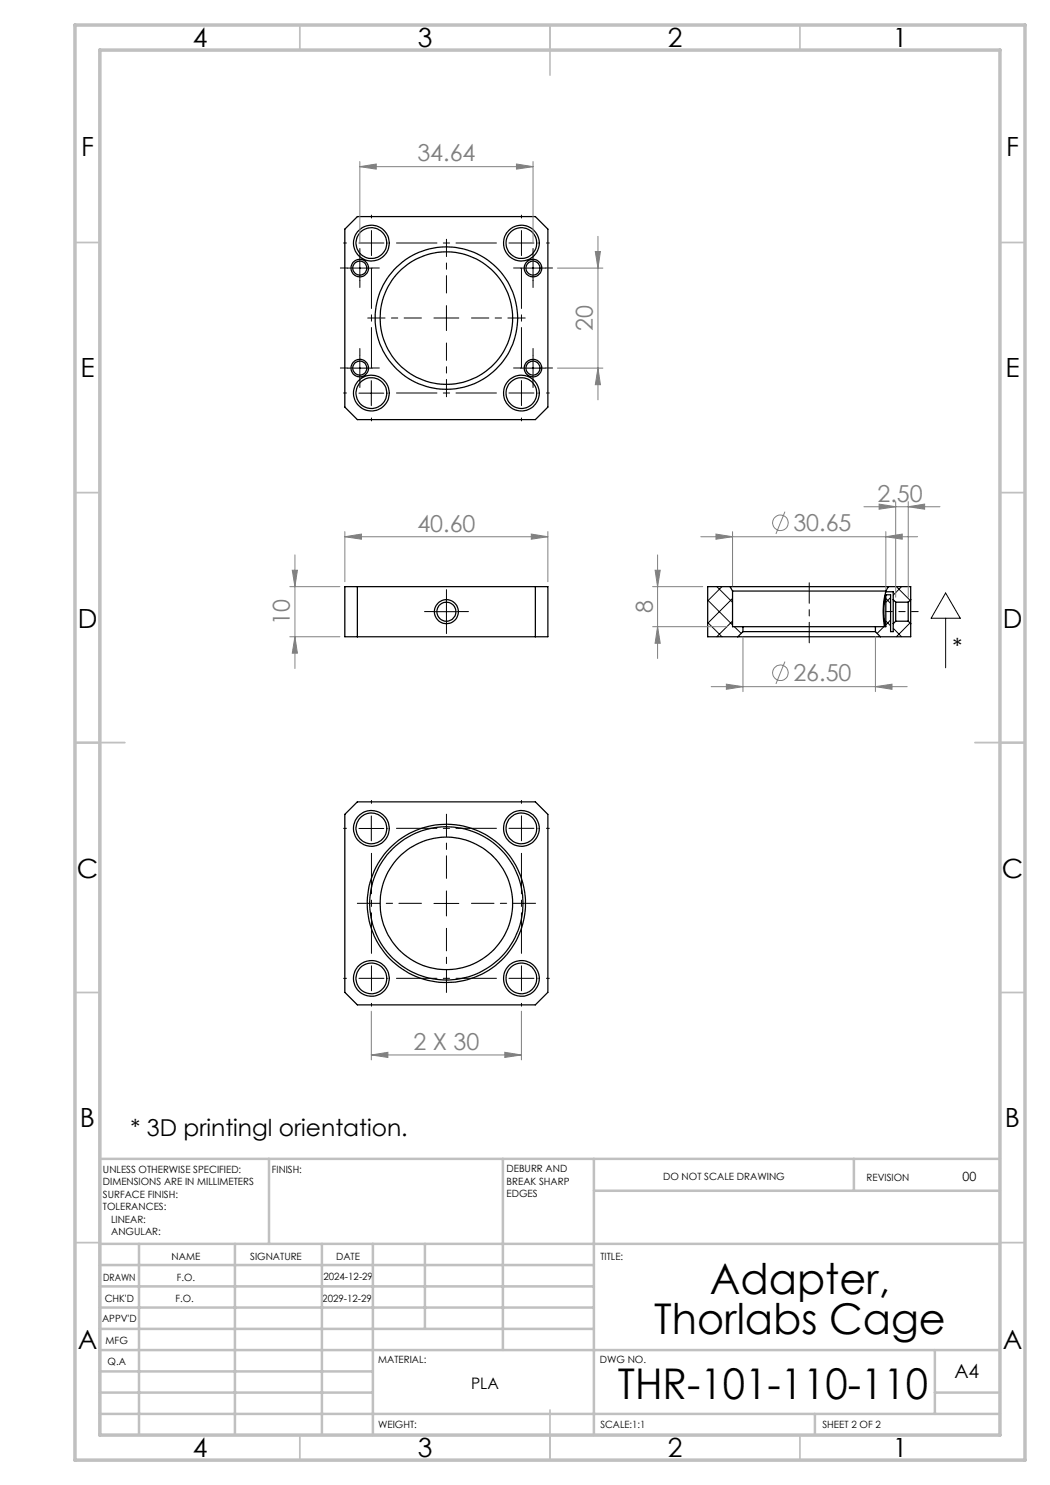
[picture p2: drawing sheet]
<svg xmlns="http://www.w3.org/2000/svg" width="210mm" height="297mm" viewBox="0 0 210 297" stroke-linecap="round" stroke-linejoin="round" font-family="sans-serif">
<g fill="none" stroke="#000" stroke-width=".25">
<path d="M71.5 43.3h35.6l2.5 2.5v35.6l-2.5 2.5h-35.6l-2.5-2.5v-35.6zM69 117.3h40.6v10h-40.6zM71.5 117.3v10M107.1 117.3v10M146 117.3h31.7M146 117.3h-4.5v10h6.1M146 117.3l.5 .9M146.5 118.2h30.7M146.5 118.2v7.1h2.1M177.2 118.4l-.1 .1a16.2 16.2 0 0 0-.2 6.7M177.2 119a18.3 18.3 0 0 0-.2 6.2h-.1M177.2 118.2v.2"/>
<path d="M177.2 119v6.3h-2.1M177.2 119h.9v7.3h.5v-1.6M177.2 118.4h1.4v1.5M177.7 117.3h4.4v2.6M177.7 117.3l-.5 .9M178.6 119.9v4.8M178.6 119.9l.5 .5M182.1 119.9v4.8M182.1 119.9l-.5 .5M147.6 127.3h28.5M148.6 126.3h26.5M148.6 125.3h26.5"/>
<path d="M148.6 126.3l-1 1M148.6 125.3v1M175.1 126.3l1 1M175.1 125.3v1M176.9 125.2h.1M179.1 120.4v3.8M179.1 124.2l-.5 .5M179.1 124.2h2.5M179.1 120.4h2.5M181.6 120.4v3.8M181.6 124.2l.5 .5M182.1 124.7v2.6h-6"/>
<path d="M71.5 160.4h35.6l2.5 2.5v35.6l-2.5 2.5h-35.6l-2.5-2.5v-35.6z"/>
<circle cx="71.9" cy="53.6" r="1.75"/>
<circle cx="72" cy="53.6" r="1.39"/>
<circle cx="74.3" cy="48.6" r="3.6"/>
<circle cx="74.3" cy="48.6" r="3.1"/>
<circle cx="104.3" cy="48.6" r="3.6"/>
<circle cx="104.3" cy="48.6" r="3.1"/>
<circle cx="106.6" cy="53.6" r="1.75"/>
<circle cx="106.6" cy="53.6" r="1.39"/>
<circle cx="71.9" cy="73.6" r="1.75"/>
<circle cx="72" cy="73.6" r="1.39"/>
<circle cx="74.3" cy="78.6" r="3.6"/>
<circle cx="74.3" cy="78.6" r="3.1"/>
<circle cx="89.3" cy="63.6" r="13.3"/>
<circle cx="89.3" cy="63.6" r="14.3"/>
<circle cx="104.3" cy="78.6" r="3.6"/>
<circle cx="104.3" cy="78.6" r="3.1"/>
<circle cx="106.6" cy="73.6" r="1.75"/>
<circle cx="106.6" cy="73.6" r="1.39"/>
<circle cx="89.3" cy="122.3" r="1.89"/>
<circle cx="89.3" cy="122.3" r="2.4"/>
<circle cx="74.3" cy="165.7" r="3.1"/>
<circle cx="74.3" cy="165.7" r="3.6"/>
<circle cx="104.3" cy="165.7" r="3.1"/>
<circle cx="104.3" cy="165.7" r="3.6"/>
<circle cx="74.3" cy="195.7" r="3.6"/>
<circle cx="74.3" cy="195.7" r="3.1"/>
<circle cx="89.3" cy="180.7" r="15.8"/>
<circle cx="89.3" cy="180.7" r="15.3"/>
<circle cx="89.3" cy="180.7" r="13.2"/>
<circle cx="104.3" cy="195.7" r="3.6"/>
<circle cx="104.3" cy="195.7" r="3.1"/>
</g>
<g fill="none" stroke="#000" stroke-width=".2">
<path d="M69.5 53.6h5M72 51.1v5M104.1 53.6h5M106.6 51.1v5M69.5 73.6h5M71.8 78.6h5M72 71.1v5M74.3 76.1v5M86.8 63.6h5M89.3 61.1v5M104.1 73.6h5M106.6 71.1v5"/>
<path d="M89.3 119.8v5M143.4 117.3l3.1 3.2M144.4 117.3l-2.9 2.9M146.5 119.7l-5 5M177.2 119.7l.9 1M178.1 119.5l-.9 1M179.3 117.3l2.7 2.7M180.3 117.3l-1.7 1.7M189.1 118.6l3 5h-5.9zM86.8 122.3h5M141.5 124.5l2.9 2.8M141.5 120l5 5"/>
<path d="M146.5 124.2l-3.1 3.1M146.9 125.3l1.3 1.4M176.8 125.3l-1.4 1.4M177.2 124.2l.9 1M178.1 124l-.9 1M178.6 125.7l1.7 1.6M182 124.6l-2.7 2.7M189.1 123.6v10M71.8 165.7h5M74.3 163.2v5M89.3 178.2v5M86.8 180.7h5"/>
</g>
<g fill="none" stroke="#808080" stroke-width=".2">
<path d="M72 33.3l3.2-.5v1zM72 32.3v16.4M72 33.3h34.6M103.3 32.8l3.3 .5-3.3 .5zM106.6 32.3v16.4M111.5 53.6h9.1M119.1 50.3h1l-.5 3.3zM119.6 47.3v32.7M111.5 73.6h9.1M119.6 73.6l.5 3.3h-1zM58 117.3h10M58.5 114h1l-.5 3.3z"/>
<path d="M59 111v22.7M69 107.3l3.3-.5v1zM69 106.3v10M69 107.3h40.6M106.3 106.8l3.3 .5-3.3 .5zM109.6 106.3v10M130.5 117.3h10M131 114h1l-.5 3.3zM131.5 111v20.7M140.2 107.3h43.3M143.2 106.8l3.3 .5-3.3 .5zM146.5 106.3v10.9"/>
<path d="M157 102.3l-1.8 4.5M172.8 101.3h15.2M175.8 100.8l3.3 .5-3.3 .5zM177.2 107.3l3.2-.5v1zM177.2 106.3v11.6M179.1 100.3v19.1M181.6 101.3l3.3-.5v1zM181.6 100.3v19.1M58 127.3h10M59 127.3l.5 3.3h-1zM130.5 125.3h15M131.5 125.3l.5 3.4h-1z"/>
<path d="M142.2 137.3h39.2M145.3 136.8l3.3 .5-3.3 .6zM148.6 127.3v11M157 132.3l-1.8 4.5M175.1 137.3l3.3-.5v1.1zM175.1 127.3v11M74.3 211l3.3-.5v1zM74.3 202.2v9.8M74.3 211h30M101 210.5l3.3 .5-3.3 .5zM104.3 202.2v9.8"/>
<circle cx="156.1" cy="104.6" r="1.55"/>
<circle cx="156.1" cy="134.6" r="1.56"/>
</g>
<g fill="none" stroke="#000" stroke-width=".2" stroke-dasharray="15.2 1.3 1.3 1.3">
<path d="M69.3 48.6h-.6M69.5 53.6h-1.4M72 51.1v-1.4M72 56.1v1.4M74.3 48.6v-2.5M74.3 48.6h-2.5M74.3 48.6v2.5M74.3 48.6h2.5M74.3 43.6v-.6M74.5 53.6h1.4M104.1 53.6h-1.4M104.3 48.6v-2.5"/>
<path d="M104.3 48.6h-2.5M104.3 48.6v2.5M104.3 48.6h2.5M104.3 43.6v-.6M106.6 51.1v-1.4M106.6 56.1v1.4M109.1 53.6h1.4M109.3 48.6h.6M69.3 78.6h-.6M69.5 73.6h-1.4M72 71.1v-1.4M72 76.1v1.4"/>
<path d="M74.5 73.6h1.4M104.1 73.6h-1.4M104.3 78.6v-2.5M104.3 78.6h-2.5M104.3 78.6v2.5M104.3 78.6h2.5M106.6 71.1v-1.4M106.6 76.1v1.4M109.1 73.6h1.4M109.3 78.6h.6M74.3 83.6v.6M104.3 83.6v.6"/>
<path d="M89.3 119.8v-1.9M86.8 122.3h-1.9M89.3 124.8v1.9M91.8 122.3h1.9M69.3 165.7h-.6M74.3 160.7v-.6M104.3 165.7v-2.5M104.3 165.7h-2.5M104.3 165.7v2.5M104.3 165.7h2.5M104.3 160.7v-.6M109.3 165.7h.6"/>
<path d="M69.3 195.7h-.6M74.3 195.7v-2.5M74.3 195.7h-2.5M74.3 195.7v2.5M74.3 195.7h2.5M104.3 195.7v-2.5M104.3 195.7h-2.5M104.3 195.7v2.5M104.3 195.7h2.5M109.3 195.7h.6M74.3 200.7v.5M104.3 200.7v.5"/>
</g>
<path d="M79.3 48.6h20M74.3 73.6v-20M79.3 78.6h20M104.3 73.6v-20M79.3 165.7h20M74.3 190.7v-20M79.3 195.7h20M104.3 190.7v-20" fill="none" stroke="#000" stroke-width=".2" stroke-dasharray="15.2 1.3 1.3 1.3" stroke-dashoffset="7.1"/>
<path d="M89.3 58.6v-10.7M84.3 63.6h-10.8M89.3 68.6v10.8M94.3 63.6h10.7" fill="none" stroke="#000" stroke-width=".2" stroke-dasharray="15.2 1.3 1.3 1.3" stroke-dashoffset="11.8"/>
<path d="M89.3 175.7v-12.9M84.3 180.7h-12.8M89.3 185.7v12.8M94.3 180.7h12.8" fill="none" stroke="#000" stroke-width=".2" stroke-dasharray="15.2 1.3 1.3 1.3" stroke-dashoffset="10.7"/>
<path d="M183.6 122.3h-6.5" fill="none" stroke="#000" stroke-width=".2" stroke-dasharray="15.2 1.3 1.3 1.3" stroke-dashoffset="13.9"/>
<path d="M161.8 116.6v12" fill="none" stroke="#000" stroke-width=".2" stroke-dasharray="15.2 1.3 1.3 1.3" stroke-dashoffset="11.1"/>
<g fill="none" stroke="#c0c0c0" stroke-width=".35">
<path d="M60 5v5M110 5v10M160 5v5M15 48.5h5M200 48.5h5M15 98.5h5M200 98.5h5M15 148.5h10M195 148.5h10M15 198.5h5M200 198.5h5M15 248.5h5"/>
<path d="M200 248.5h5M60 287v5M110 282v10M160 287v5"/>
</g>
<g fill="none" stroke="#c0c0c0" stroke-width=".5">
<path d="M53.8 231.8v17M100.6 231.8v38.2M118.8 231.8v55.2M118.8 238.2h81.2M170.8 231.8v6.4M200 231.8h-180v55.2M20 248.8h180M20 257.3h98.8M20 253h98.8M27.8 248.8v38.2M47 248.8v38.2M64.4 248.8v38.2"/>
<path d="M74.6 248.8v38.2M85 248.8v17M20 265.8h98.8M20 261.5h98.8M20 278.5h54.6M20 274.3h54.6M20 270h180M187 278.5h13M187 270v12.8M20 282.8h180M163 282.8v4.2"/>
</g>
<path d="M15 5h190v287h-190zM20 10h180v277h-180z" fill="none" stroke="#c0c0c0" stroke-width=".7"/>
<g fill="#808080">
<path d="M106.3 106.8l3.3 .5-3.3 .5zM69 107.3l3.3-.5v1zM103.3 32.8l3.3 .5-3.3 .5zM72 33.3l3.2-.5v1z"/>
<path d="M74.3 211l3.3-.5v1zM101 210.5l3.3 .5-3.3 .5zM145.3 136.8l3.3 .5-3.3 .6zM175.1 137.3l3.3-.5v1.1zM143.2 106.8l3.3 .5-3.3 .5zM177.2 107.3l3.2-.5v1zM175.8 100.8l3.3 .5-3.3 .5zM181.6 101.3l3.3-.5v1z"/>
<path d="M59 127.3l.5 3.3h-1zM58.5 114h1l-.5 3.3zM131.5 125.3l.5 3.4h-1zM131 114h1l-.5 3.3z"/>
<path d="M119.1 50.3h1l-.5 3.3zM119.6 73.6l.5 3.3h-1z"/>
</g>
<g font-size="8.5">
<text x="142" y="258.8">Adapter,</text>
<text x="130.8" y="266.9">Thorlabs Cage</text>
<text x="123.6" y="279.7">THR-101-110-110</text>
</g>
<g font-size="5.3">
<text x="38.5" y="9.5">4</text>
<text x="83.5" y="9.5">3</text>
<text x="133.6" y="9.5">2</text>
<text x="178.6" y="9.5">1</text>
<text x="16.2" y="31.2">F</text>
<text x="201.2" y="31.2">F</text>
<text x="16.1" y="75.5">E</text>
<text x="201.1" y="75.5">E</text>
<text x="15.5" y="125.5">D</text>
<text x="200.5" y="125.5">D</text>
<text x="15.4" y="175.5">C</text>
<text x="200.4" y="175.5">C</text>
<text x="16" y="225.5">B</text>
<text x="201" y="225.5">B</text>
<text x="15.5" y="269.7">A</text>
<text x="200.5" y="269.7">A</text>
<text x="38.5" y="291.5">4</text>
<text x="83.5" y="291.5">3</text>
<text x="133.6" y="291.5">2</text>
<text x="178.6" y="291.5">1</text>
</g>
<g font-size="4.7" fill="#808080">
<text x="83.5" y="32.3">34.64</text>
<text x="118.6" y="66.2" transform="rotate(-90 118.6 66.2)">20</text>
<text x="175.5" y="100.3">2.50</text>
<text x="83.5" y="106.3">40.60</text>
<text x="158.7" y="106.3">30.65</text>
<text x="58" y="124.9" transform="rotate(-90 58 124.9)">10</text>
<text x="130.5" y="122.6" transform="rotate(-90 130.5 122.6)">8</text>
<text x="158.7" y="136.3">26.50</text>
<text x="82.7" y="209.9">2 X 30</text>
</g>
<g font-size="4.7">
<text x="190.5" y="131.1">*</text>
<text x="26.1" y="227.2">* 3D printingl orientation.</text>
</g>
<text font-size="3.9" x="190.9" y="275.5">A4</text>
<text font-size="3.2" x="94.2" y="277.9">PLA</text>
<text font-size="2.5" x="192.5" y="236.1">00</text>
<g font-size="2">
<text x="20.6" y="234.6">UNLESS OTHERWISE SPECIFIED:</text>
<text x="20.6" y="237.1">DIMENSIONS ARE IN MILLIMETERS</text>
<text x="20.6" y="239.6">SURFACE FINISH:</text>
<text x="54.4" y="234.6">FINISH:</text>
<text x="101.3" y="234.5">DEBURR AND</text>
<text x="101.3" y="237">BREAK SHARP</text>
<text x="101.3" y="239.5">EDGES</text>
<text x="132.6" y="236">DO NOT SCALE DRAWING</text>
<text x="173.3" y="236.2">REVISION</text>
<text x="20.6" y="242.1">TOLERANCES:</text>
<text x="22.2" y="244.6">LINEAR:</text>
<text x="22.2" y="247.1">ANGULAR:</text>
<text x="34.3" y="252">NAME</text>
<text x="50" y="251.9">SIGNATURE</text>
<text x="67.2" y="251.9">DATE</text>
<text x="120.1" y="251.9">TITLE:</text>
<text x="20.6" y="256.1">DRAWN</text>
<text x="35.3" y="256.1">F.O.</text>
<text x="64.7" y="255.9">2024-12-29</text>
<text x="20.9" y="260.3">CHK'D</text>
<text x="35.1" y="260.3">F.O.</text>
<text x="64.5" y="260.3">2029-12-29</text>
<text x="20.4" y="264.4">APPV'D</text>
<text x="21.1" y="268.8">MFG</text>
<text x="21.5" y="273">Q.A</text>
<text x="75.6" y="272.5">MATERIAL:</text>
<text x="120" y="272.5">DWG NO.</text>
<text x="75.6" y="285.5">WEIGHT:</text>
<text x="120.1" y="285.6">SCALE:1:1</text>
<text x="164.5" y="285.6">SHEET 2 OF 2</text>
</g>
</svg>
